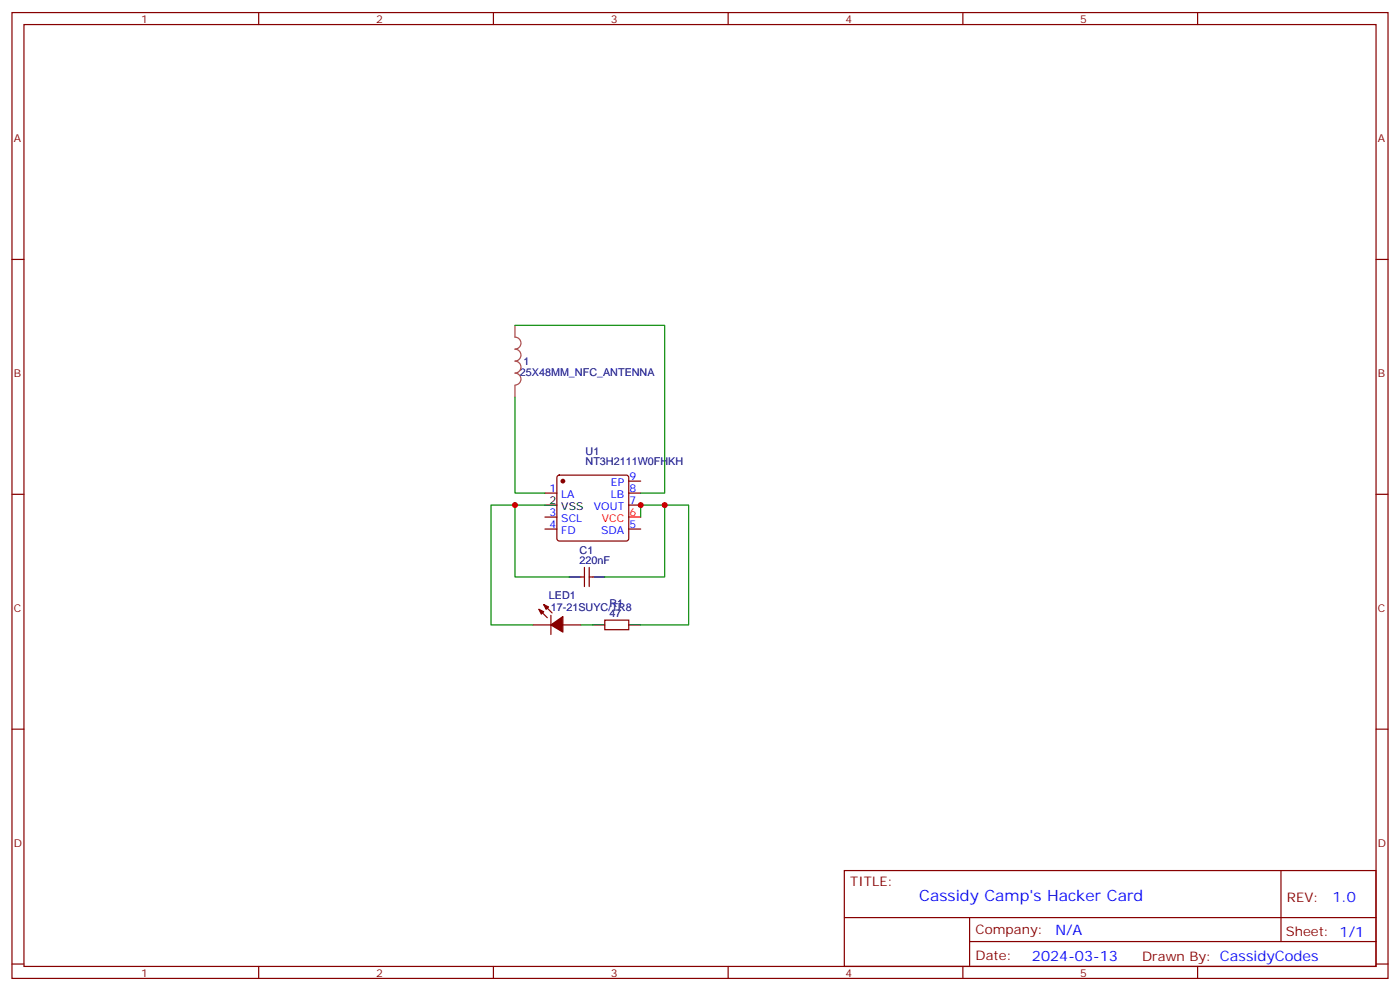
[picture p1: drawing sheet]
<svg xmlns="http://www.w3.org/2000/svg" width="412mm" height="292mm" viewBox="0 0 412 292" stroke-linecap="round" stroke-linejoin="round" font-family="sans-serif">
<g fill="none" stroke="#870000" stroke-width=".35">
<path d="M3.5 3.7h405.4v284.3h-405.4zM7.1 7.2h398.2v277.3h-398.2zM76.2 3.7v3.5M145.3 3.7v3.5M214.5 3.7v3.5M283.6 3.7v3.5M352.8 3.7v3.5M3.5 76.4h3.6M405.3 76.4h3.6M3.5 145.5h3.6M160.5 145.2h3.5M160.5 155.8h3.5"/>
<path d="M160.5 152.2h3.5M164.3 140.1l.4-.2h19.8l.5 .2 .2 .5v18l-.2 .5-.5 .2h-19.8l-.5-.3-.2-.4v-18zM185.2 141.6h3.5M185.2 145.2h3.5M185.2 148.7h3.5M185.2 155.8h3.5M405.3 145.5h3.6M158.7 179.4l2.5 2.5M160.2 178l2.4 2.4M171.1 169.9h1.1M172.2 167v5.7M173.6 167v5.7"/>
<path d="M173.6 169.9h1M157 184h5.3M162.3 181.2v5.6M165.8 184h5.3M178.2 182.6h7v2.8h-7zM3.5 214.7h3.6M405.3 214.7h3.6M248.7 256.3h156.6v28.2h-156.6zM377.3 256.3v20.9M248.7 270.1h156.5M285.6 277.2h119.6M285.6 270.1v14.2"/>
<path d="M3.5 283.8h3.6M76.2 284.5v3.5M145.3 284.5v3.5M214.5 284.5v3.5M283.6 284.5v3.5M352.8 284.5v3.5M405.3 283.8h3.6"/>
</g>
<path d="M185.2 152.2h3.5" fill="none" stroke="#f00" stroke-width=".35"/>
<path d="M160.5 148.7h3.5M167.6 169.9h3.5M174.6 169.9h3.6M174.6 184h3.6M185.2 184h3.5" fill="none" stroke="#000" stroke-width=".35"/>
<g fill="#870000" stroke="#870000" stroke-width=".35">
<path d="M158.7 179.4l1.5 .7-.7 .7z"/>
<path d="M160.2 178l1.4 .7-.7 .7z"/>
<path d="M162.3 184l3.5-2.5v4.6z"/>
<circle cx="165.8" cy="141.6" r=".53"/>
</g>
<path d="M151.7 95.8v3.5a1.76 1.76 0 0 1 1.8 1.7 1.76 1.76 0 0 1-1.8 1.8 1.76 1.76 0 0 1 1.8 1.7 1.76 1.76 0 0 1-1.8 1.8 1.76 1.76 0 0 1 1.8 1.8 1.76 1.76 0 0 1-1.8 1.7 1.76 1.76 0 0 1 1.8 1.8 1.76 1.76 0 0 1-1.8 1.8M151.7 113.5v3.4" fill="none" stroke="#a64a4a" stroke-width=".35"/>
<path d="M151.7 95.8h44.1v49.4h-7.1M151.7 116.9v28.3h8.8M151.7 148.7h-7.1v35.3h12.4M160.5 148.7h-8.8v21.2h15.9M188.7 152.2v-3.5h7.1v21.2h-17.6M195.8 148.7h7v35.3h-14.1M171.1 184h3.5" fill="none" stroke="#008700" stroke-width=".35"/>
<g fill="#c00">
<circle cx="188.7" cy="148.7" r=".88"/>
<circle cx="195.8" cy="148.7" r=".88"/>
<circle cx="151.7" cy="148.7" r=".88"/>
</g>
<text font-size="4.6" fill="#00f" x="270.8" y="265.3">Cassidy Camp's Hacker Card</text>
<g font-size="4.2" fill="#00f">
<text x="392.5" y="265.6">1.0</text>
<text x="310.9" y="275.1">N/A</text>
<text x="304" y="282.9">2024-03-13</text>
</g>
<g font-size="3.9" fill="#800">
<text x="250.5" y="260.9">TITLE:</text>
<text x="379.1" y="265.6">REV:</text>
<text x="287.4" y="275.1">Company:</text>
<text x="378.7" y="275.7">Sheet: 1/1</text>
<text x="287.4" y="282.8">Date:</text>
<text x="336.4" y="282.8">Drawn By: CassidyCodes</text>
</g>
<g font-size="3.2" fill="#800">
<text x="41.6" y="6.7">1</text>
<text x="110.8" y="6.7">2</text>
<text x="179.9" y="6.7">3</text>
<text x="249.1" y="6.7">4</text>
<text x="318.2" y="6.7">5</text>
<text x="4.1" y="41.8">A</text>
<text x="405.9" y="41.8">A</text>
<text x="4.1" y="110.9">B</text>
<text x="405.9" y="110.9">B</text>
<text x="4.1" y="180.1">C</text>
<text x="405.9" y="180.1">C</text>
<text x="4.1" y="249.2">D</text>
<text x="405.9" y="249.2">D</text>
<text x="41.6" y="287.5">1</text>
<text x="110.8" y="287.5">2</text>
<text x="179.9" y="287.5">3</text>
<text x="249.1" y="287.5">4</text>
<text x="318.2" y="287.5">5</text>
</g>
<g font-size="3.2" fill="#000080">
<text x="154.2" y="107.5">1</text>
<text x="153.1" y="110.8">25X48MM_NFC_ANTENNA</text>
<text x="172.5" y="136.9">NT3H2111W0FHKH</text>
<text x="172.5" y="134">U1</text>
<text x="170.7" y="166">220nF</text>
<text x="170.7" y="163">C1</text>
<text x="161.7" y="176.3">LED1</text>
<text x="162.3" y="179.8">17-21SUYC/TR8</text>
<text x="179.5" y="178.6">R1</text>
<text x="179.5" y="181.5">47</text>
</g>
<g font-size="3.2" fill="#00f">
<text x="180" y="143.1">EP</text>
<text x="185.4" y="141.3">9</text>
<text x="161.9" y="144.8">1</text>
<text x="165.3" y="146.6">LA</text>
<text x="180" y="146.6">LB</text>
<text x="185.4" y="144.8">8</text>
<text x="185.4" y="148.3">7</text>
<text x="161.9" y="155.4">4</text>
<text x="161.9" y="151.9">3</text>
<text x="165.3" y="153.6">SCL</text>
<text x="175" y="150.1">VOUT</text>
<text x="185.4" y="155.4">5</text>
<text x="165.3" y="157.2">FD</text>
<text x="177.1" y="157.2">SDA</text>
</g>
<g font-size="3.2">
<text x="161.9" y="148.3">2</text>
<text x="165.3" y="150.1">VSS</text>
</g>
<g font-size="3.2" fill="#f00">
<text x="177.3" y="153.6">VCC</text>
<text x="185.4" y="151.9">6</text>
</g>
</svg>
